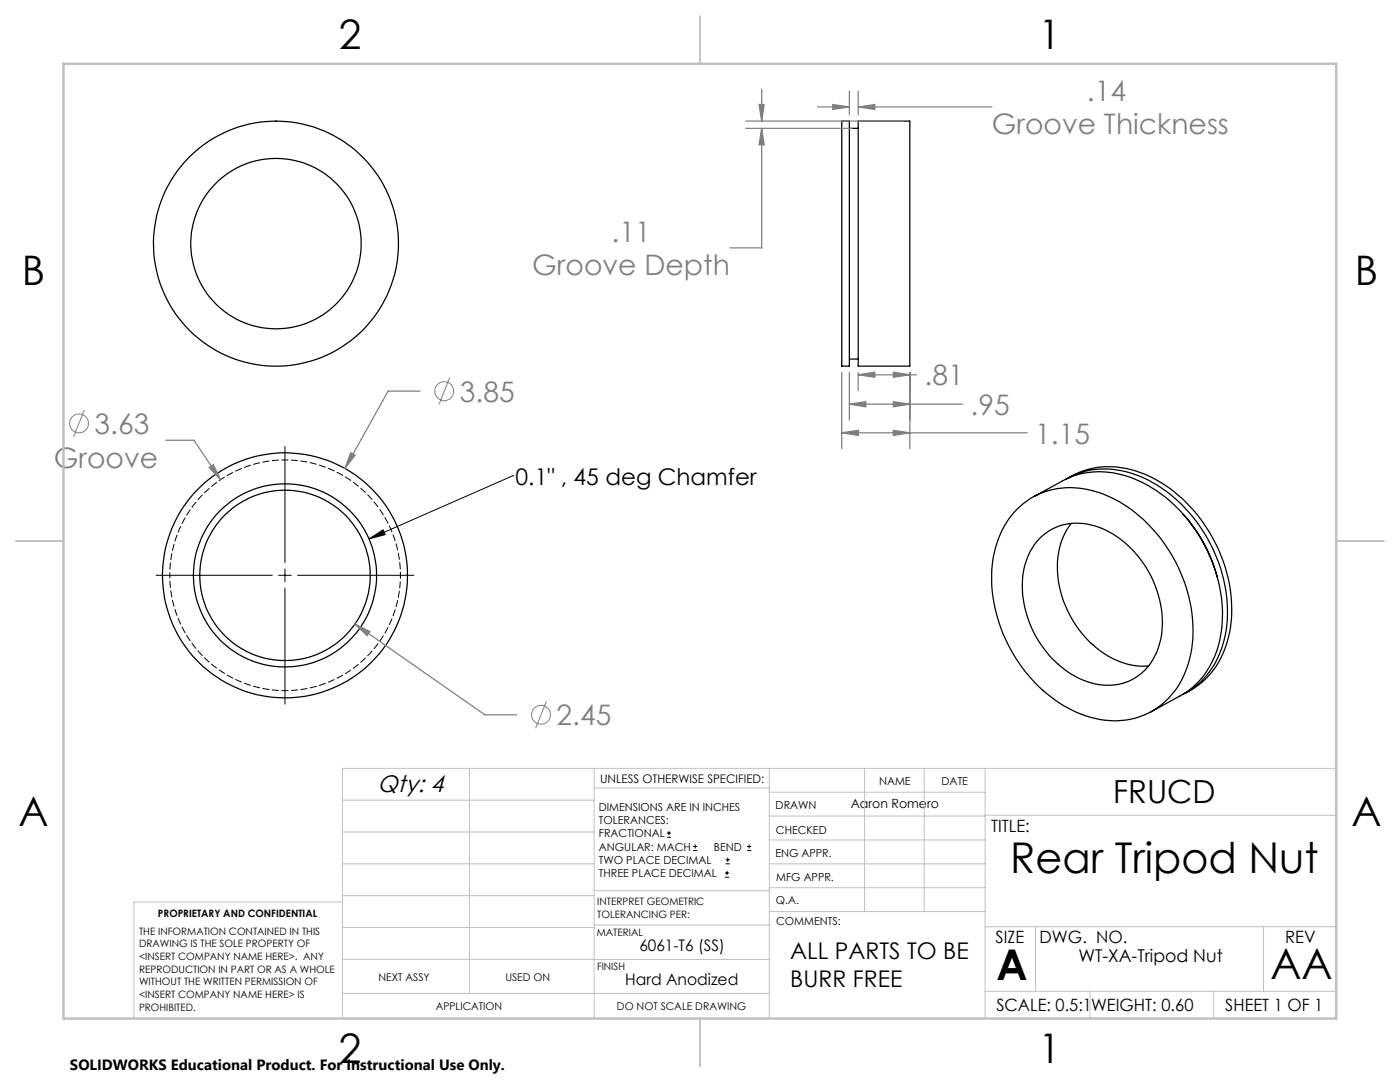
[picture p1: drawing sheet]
<svg xmlns="http://www.w3.org/2000/svg" width="279mm" height="216mm" viewBox="0 0 279 216" stroke-linecap="round" stroke-linejoin="round" font-family="sans-serif">
<g fill="none" stroke="#000" stroke-width=".25">
<path d="M168 24.2h1.5v48.9h-1.5zM169.5 25.6h1.8M171.3 24.2h10.3v48.9h-10.3zM169.5 71.6h1.8M206.3 99.1l5.9-3.2a16.7 16.7 0 0 1 15.2 .1 29.9 29.9 0 0 1 15.8 20.1 22.7 22.7 0 0 1-2.4 17.8 14.7 14.7 0 0 1-5.3 5l-5.8 3.2M212.7 95.6a17 17 0 0 1 16.6 .2 30.3 30.3 0 0 1 15.4 29.9 16.8 16.8 0 0 1-8.7 12.9M213.2 95.4a17 17 0 0 1 16.9 0 30.3 30.3 0 0 1 15.5 29.8 16.7 16.7 0 0 1-9.1 13.1M202.9 101.7a15.6 15.6 0 0 1 16.8-3.3 29 29 0 0 1 16.3 16.8 25.5 25.5 0 0 1 .3 19.6 15.1 15.1 0 0 1-18.7 8.3 27.9 27.9 0 0 1-17-15.7 26.3 26.3 0 0 1-1.4-19.8 17.4 17.4 0 0 1 3.7-5.9zM207.3 107.7a11 11 0 0 1 12.6-2.3 20.8 20.8 0 0 1 11.8 22.1 10.8 10.8 0 0 1-9 9.1 14.8 14.8 0 0 1-12.2-4.7 20.7 20.7 0 0 1-6-19 12.2 12.2 0 0 1 2.8-5.2zM213.8 104.5a15.6 15.6 0 0 0-2.1 13.7 20.5 20.5 0 0 0 12.1 14 12.5 12.5 0 0 0 5.4 .7M236.1 102.6a30.4 30.4 0 0 1 6.9 12.6"/>
<circle cx="55.1" cy="48.6" r="24.5"/>
<circle cx="55.1" cy="48.6" r="17"/>
<circle cx="56.9" cy="114.8" r="17"/>
<circle cx="56.9" cy="114.8" r="18.3"/>
<circle cx="56.9" cy="114.8" r="24.5"/>
</g>
<path d="M33.9 114.8a23 23 0 0 1 33.9-20.3 23 23 0 0 1 1.8 39.5 23 23 0 0 1-35.6-17.1l-.1-2.1" fill="none" stroke="#000" stroke-width=".2" stroke-dasharray="1.3 .6" stroke-dashoffset=".7"/>
<g fill="none" stroke="#808080" stroke-width=".2">
<path d="M89.7 75.4l-2.1 5.4M16.8 81.8l-2.1 5.4M109 139.9l-2.1 5.4"/>
<circle cx="88.7" cy="78.1" r="1.9"/>
<circle cx="15.8" cy="84.5" r="1.88"/>
<circle cx="108" cy="142.6" r="1.88"/>
</g>
<g fill="none" stroke="#000" stroke-width=".2">
<path d="M56.9 89.1v23.2M102.3 94.9h.1M102.3 94.9l-28.6 12.6M31.2 114.8h23.1M55.6 114.8h2.5M56.9 113.5v2.6M56.9 117.3v23.2M59.4 114.8h23.2M73.7 107.5l2.7-1.8 .5 1zM133.1 167.1h.8M133.1 166.2h.8M133.5 165.8v.9"/>
<path d="M138.3 169.7h.8M138.3 168.9h.8M138.7 168.5v.8M144.7 175h.8M144.7 174.2h.8M144.8 172.4h.9M144.8 171.6h.9M145.1 173.8v.8M145.2 171.1v.9M149.1 169.7h.8M149.1 168.9h.8M149.5 168.5v.8"/>
</g>
<g fill="none" stroke="#808080" stroke-width=".25">
<path d="M152 17.8v6.4M169.5 18.2v4.7M171.3 18.2v4.7M148.8 24.2h31.5M148.8 25.6h21.2M151.5 20.8h1l-.5 3.4zM152 25.6l.5 3.3h-1zM152 25.6v23.9h-6.3M163.2 21.3h6.3M166.2 20.8l3.3 .5-3.3 .5zM171.3 21.3l3.3-.5v1zM171.3 21.3h26.6"/>
<path d="M83.8 78h-6.3l-8.7 15.5M168 74.3v15.2M169.5 74.3v9.5M171.3 74.8l3.3-.5v1zM171.3 74.3v3.7M171.3 74.8h11.7M178.3 74.3l3.3 .5-3.3 .5zM181.6 74.3v15.2M33.1 87.8h5.6l5.3 7.9M41.7 93.3l.9-.6 1.4 3zM70 90.3l.9 .5-2.1 2.7zM168 86.4l3.3-.5v1z"/>
<path d="M168 86.4h37M169.5 80.6l3.3-.4v1zM169.5 80.6h22.6M178.3 85.9l3.3 .5-3.3 .5zM178.3 80.2l3.3 .4-3.3 .6zM70.8 124.5l3 1.5-.6 .8zM70.8 124.5l26 18.1h6.3"/>
</g>
<g fill="none" stroke="#c0c0c0" stroke-width=".2">
<path d="M68.3 159.7h50.3M93.7 153.3v44.9M118.6 153.3v49.9M118.6 157.2h34.9M153.5 153.3v49.9M153.5 158.1h43.1M172.5 153.3v28.6M184.4 153.3v28.6M196.6 153.3v49.9M266.7 153.3h-198.4v49.9M68.3 178.7h50.3M68.3 172.4h50.3"/>
<path d="M68.3 166h50.3M68.3 180h-41.6v23.2M118.6 177.7h35M153.5 167.6h43.1M153.5 162.8h43.1M153.5 172.4h43.1M153.5 177.1h43.1M196.6 162.7h70.1M68.3 198.2h85.2M68.3 191.4l85.2 .1M68.3 185.1h50.3M118.6 184.6h35"/>
<path d="M153.6 181.9h43M196.6 197.8h70.1M196.6 184.9h70.1M206.7 184.9v12.9M217.5 197.8v5.4M242.2 197.8v5.4M252.2 184.9v12.9"/>
</g>
<path d="M139.7 3.2v9.5M3.1 107.9h9.6M266.7 107.9h9.5M139.7 203.2v9.6" fill="none" stroke="#c0c0c0" stroke-width=".25"/>
<path d="M12.7 12.7h254v190.5h-254z" fill="none" stroke="#c0c0c0" stroke-width=".5"/>
<path d="M73.7 107.5l2.7-1.8 .5 1z" fill="#000"/>
<path d="M70 90.3l-1.2 3.2 2.1-2.7zM41.7 93.3l2.3 2.4-1.4-3zM70.8 124.5l2.4 2.3 .6-.8zM166.2 20.8l3.3 .5-3.3 .5zM171.3 21.3l3.3-.5v1zM151.5 20.8h1l-.5 3.4zM152 25.6l.5 3.3h-1zM178.3 85.9l3.3 .5-3.3 .5zM168 86.4l3.3-.5v1zM178.3 74.3l3.3 .5-3.3 .5zM171.3 74.8l3.3-.5v1zM178.3 80.2l3.3 .4-3.3 .6zM169.5 80.6l3.3-.4v1z" fill="#808080"/>
<g font-size="8.5">
<text x="201.6" y="174.2">Rear Tripod Nut</text>
<text x="198.9" y="195.5">A</text>
<text x="253.5" y="195.4">AA</text>
</g>
<g font-size="8.1">
<text x="67.6" y="9.7">2</text>
<text x="207.3" y="9.7">1</text>
<text x="4.4" y="57">B</text>
<text x="270.4" y="57">B</text>
<text x="3.7" y="164.9">A</text>
<text x="269.7" y="164.9">A</text>
<text x="67.6" y="212.2">2</text>
<text x="207.3" y="212.2">1</text>
</g>
<text font-size="6.3" x="222.2" y="160.2">FRUCD</text>
<g font-size="5.6" fill="#808080">
<text x="216.9" y="20.1">.14</text>
<text x="198" y="26.8">Groove Thickness</text>
<text x="122" y="48.2">.11</text>
<text x="106.2" y="55">Groove Depth</text>
<text x="184.5" y="76.9">.81</text>
<text x="91.8" y="80.2">3.85</text>
<text x="193.7" y="82.8">.95</text>
<text x="18.9" y="86.6">3.63</text>
<text x="206.6" y="88.5">1.15</text>
<text x="10.8" y="93.3">Groove</text>
<text x="111.1" y="144.7">2.45</text>
</g>
<text font-size="4.7" x="75.4" y="158.1">Qty: 4</text>
<g font-size="4.6">
<text x="102.9" y="96.7">0.1&quot; , 45 deg Chamfer</text>
<text x="157.7" y="191.3">ALL PARTS TO BE</text>
<text x="157.7" y="196.9">BURR FREE</text>
</g>
<text font-size="3.5" x="215.2" y="191.9">WT-XA-Tripod Nut</text>
<g font-size="3.4">
<text x="197.8" y="166">TITLE:</text>
<text x="198.7" y="188.1">SIZE</text>
<text x="207.5" y="188.1">DWG. NO.</text>
<text x="256.5" y="188.2">REV</text>
<text x="198.8" y="201.7">SCALE: 0.5:1</text>
<text x="217.7" y="201.8">WEIGHT: 0.60</text>
<text x="244.5" y="201.7">SHEET 1 OF 1</text>
</g>
<g font-size="3.2">
<text x="127.6" y="189.8">6061-T6 (SS)</text>
<text x="124.7" y="196.6">Hard Anodized</text>
</g>
<text font-size="3" x="14" y="213.5">SOLIDWORKS Educational Product. For Instructional Use Only.</text>
<text font-size="2.5" x="169.8" y="161.3">Aaron Romero</text>
<text font-size="2.4" x="119.8" y="156.2">UNLESS OTHERWISE SPECIFIED:</text>
<g font-size="2.2">
<text x="119.5" y="161.8">DIMENSIONS ARE IN INCHES</text>
<text x="154.8" y="161.4">DRAWN</text>
<text x="175.4" y="156.6">NAME</text>
<text x="187.9" y="156.7">DATE</text>
<text x="119.5" y="164.4">TOLERANCES:</text>
<text x="119.5" y="167.1">FRACTIONAL</text>
<text x="154.9" y="166.3">CHECKED</text>
<text x="119.5" y="169.7">ANGULAR: MACH</text>
<text x="119.5" y="172.4">TWO PLACE DECIMAL</text>
<text x="142.5" y="169.7">BEND</text>
<text x="154.8" y="171">ENG APPR.</text>
<text x="119.5" y="175">THREE PLACE DECIMAL</text>
<text x="154.9" y="175.7">MFG APPR.</text>
<text x="154.9" y="180.4">Q.A.</text>
<text x="154.9" y="184.6">COMMENTS:</text>
</g>
<g font-size="2.1">
<text x="75.5" y="195.7">NEXT ASSY</text>
<text x="100.9" y="195.7">USED ON</text>
<text x="86.9" y="201.5">APPLICATION</text>
<text x="123.1" y="201.6">DO NOT SCALE DRAWING</text>
</g>
<g font-size="2">
<text x="31.5" y="182.9">PROPRIETARY AND CONFIDENTIAL</text>
<text x="119.2" y="180.6">INTERPRET GEOMETRIC</text>
<text x="119.2" y="183.1">TOLERANCING PER:</text>
<text x="27.8" y="186.5">THE INFORMATION CONTAINED IN THIS</text>
<text x="27.8" y="189">DRAWING IS THE SOLE PROPERTY OF</text>
<text x="27.8" y="191.6">&lt;INSERT COMPANY NAME HERE&gt;. ANY</text>
<text x="119.1" y="186.7">MATERIAL</text>
<text x="27.8" y="194.1">REPRODUCTION IN PART OR AS A WHOLE</text>
<text x="27.8" y="196.6">WITHOUT THE WRITTEN PERMISSION OF</text>
<text x="119.1" y="193.5">FINISH</text>
<text x="27.8" y="199.1">&lt;INSERT COMPANY NAME HERE&gt; IS</text>
<text x="27.8" y="201.7">PROHIBITED.</text>
</g>
</svg>
